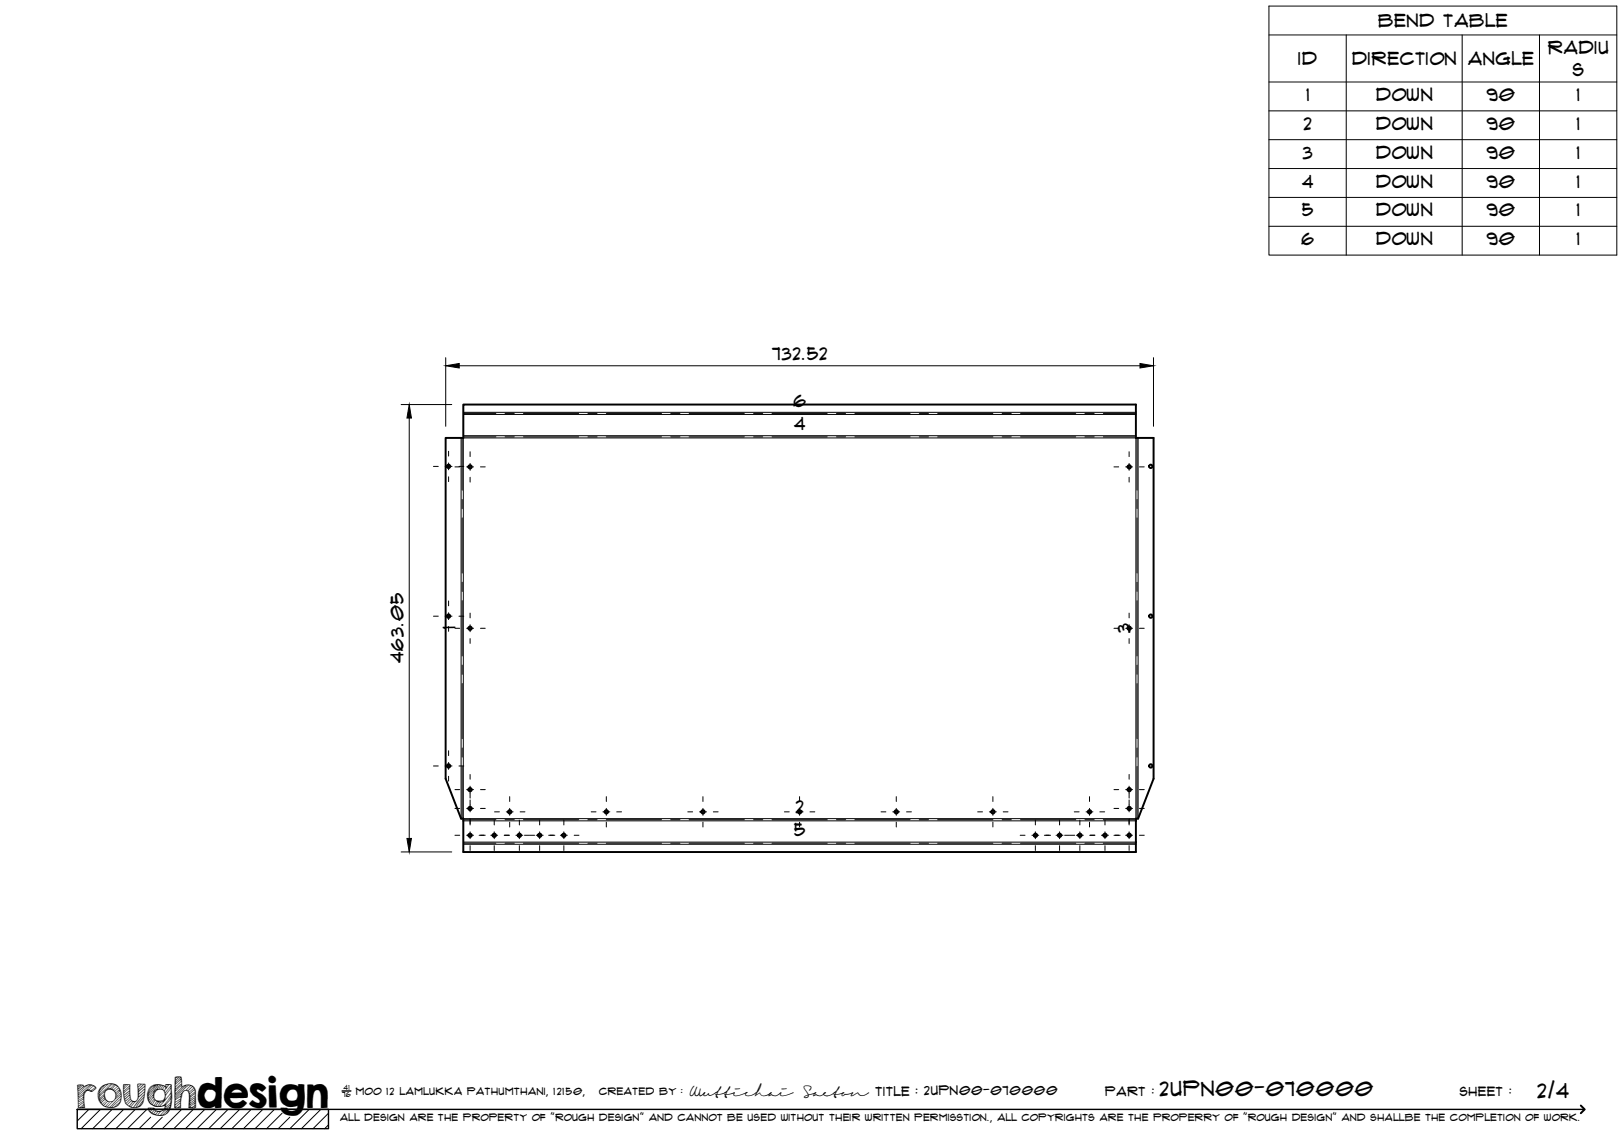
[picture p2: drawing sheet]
<svg xmlns="http://www.w3.org/2000/svg" width="420mm" height="297mm" viewBox="0 0 420 297" stroke-linecap="round" stroke-linejoin="round" font-family="sans-serif">
<!-- layer: Visible -->
<g fill="none" stroke="#000" stroke-width=".51">
<path d="M119.9 104.7h174v8.6h4.5v88.2l-4 10.3h-.5v8.7h-174v-8.7h-.6l-4-10.3v-88.2h4.6z"/>
<circle cx="116" cy="120.7" r=".43"/>
<circle cx="121.6" cy="120.8" r=".43"/>
<circle cx="292.2" cy="120.8" r=".43"/>
<circle cx="297.7" cy="120.7" r=".43"/>
<circle cx="116" cy="159.4" r=".43"/>
<circle cx="297.7" cy="159.4" r=".43"/>
<circle cx="121.6" cy="162.6" r=".43"/>
<circle cx="292.2" cy="162.6" r=".43"/>
<circle cx="116" cy="198.2" r=".43"/>
<circle cx="297.7" cy="198.2" r=".43"/>
<circle cx="121.6" cy="216.1" r=".43"/>
<circle cx="121.6" cy="204.3" r=".43"/>
<circle cx="121.6" cy="209.2" r=".43"/>
<circle cx="127.9" cy="216.1" r=".43"/>
<circle cx="131.9" cy="210.1" r=".43"/>
<circle cx="134.4" cy="216.1" r=".43"/>
<circle cx="139.6" cy="216.1" r=".43"/>
<circle cx="145.9" cy="216.1" r=".43"/>
<circle cx="156.9" cy="210.1" r=".43"/>
<circle cx="181.9" cy="210.1" r=".43"/>
<circle cx="206.9" cy="210.1" r=".43"/>
<circle cx="231.9" cy="210.1" r=".43"/>
<circle cx="256.9" cy="210.1" r=".43"/>
<circle cx="267.9" cy="216.1" r=".43"/>
<circle cx="274.1" cy="216.1" r=".43"/>
<circle cx="279.4" cy="216.1" r=".43"/>
<circle cx="281.9" cy="210.1" r=".43"/>
<circle cx="285.9" cy="216.1" r=".43"/>
<circle cx="292.2" cy="216.1" r=".43"/>
<circle cx="292.2" cy="209.2" r=".43"/>
<circle cx="292.2" cy="204.3" r=".43"/>
</g>
<!-- layer: Bend Center -->
<g fill="none" stroke="#000" stroke-width=".26">
<path d="M119.6 113.3v13.5M119.9 113h8.4M119.9 107h8.4M130.7 113h2.4M130.7 107h2.4M135.4 113h14.3M135.4 107h14.3M152.1 113h2.4M152.1 107h2.4M156.9 113h14.3M156.9 107h14.3M173.5 113h2.4"/>
<path d="M173.5 107h2.4M178.3 113h14.3M178.3 107h14.3M195 113h2.3M195 107h2.3M199.7 113h14.3M199.7 107h14.3M216.4 113h2.4M216.4 107h2.4M221.2 113h14.3M221.2 107h14.3M237.8 113h2.4"/>
<path d="M237.8 107h2.4M242.6 113h14.3M242.6 107h14.3M259.3 113h2.3M259.3 107h2.3M264 113h14.3M264 107h14.3M280.7 113h2.4M280.7 107h2.4M285.5 113h8.4M285.5 107h8.4M294.2 113.3v13.5"/>
<path d="M119.6 129.2v2.4M119.6 134v14.3M294.2 129.2v2.4M294.2 134v14.3M119.6 150.7v2.3M119.6 155.4v14.3M294.2 150.7v2.3M294.2 155.4v14.3M119.6 172.1v2.4M119.6 176.9v14.2M294.2 172.1v2.4M294.2 176.9v14.2"/>
<path d="M119.6 193.5v2.4M119.6 198.3v13.5M294.2 193.5v2.4M294.2 198.3v13.5M119.9 218.2h8.4M119.9 212.1h8.4M130.7 218.2h2.4M130.7 212.1h2.4M135.4 218.2h14.3M135.4 212.1h14.3M152.1 218.2h2.4M152.1 212.1h2.4"/>
<path d="M156.9 218.2h14.3M156.9 212.1h14.3M173.5 218.2h2.4M173.5 212.1h2.4M178.3 218.2h14.3M178.3 212.1h14.3M195 218.2h2.3M195 212.1h2.3M199.7 218.2h14.3M199.7 212.1h14.3M216.4 218.2h2.4M216.4 212.1h2.4"/>
<path d="M221.2 218.2h14.3M221.2 212.1h14.3M237.8 218.2h2.4M237.8 212.1h2.4M242.6 218.2h14.3M242.6 212.1h14.3M259.3 218.2h2.3M259.3 212.1h2.3M264 218.2h14.3M264 212.1h14.3M280.7 218.2h2.4M280.7 212.1h2.4"/>
<path d="M285.5 218.2h8.4M285.5 212.1h8.4"/>
</g>
<!-- layer: Visible Narrow -->
<path d="M119.3 113.3v98.5M119.9 113.3h174v98.5h-174zM119.9 106.7h174M119.9 107.2h174M119.9 112.7h174M294.4 113.3v98.5M119.9 212.4h174M119.9 217.9h174M119.9 218.4h174" fill="none" stroke="#000" stroke-width=".26"/>
<!-- layer: TitleBlock -->
<path d="M20 287h65v5h-65zM20 287h390M88.5 282.3h2.3" fill="none" stroke="#000" stroke-width=".36"/>
<path d="M409 286.1l1 .9-1 1" fill="none" stroke="#000" stroke-width=".51"/>
<g fill="none" stroke="#000" stroke-width=".26">
<path d="M23 287l-3 3.1M26 287l-5 5M29 287l-5 5M32 287l-5 5M35 287l-5 5M38 287l-5 5M39 289.1l-3 2.9M42 289.1l-3 2.9M47 287l-5 5M50 287l-5 5M53 287l-5 5M56 287l-5 5"/>
<path d="M59 287l-5 5M62 287l-5 5M65 287l-5 5M68 287l-5 5M71 287l-5 5M73 288l-4 4M75 289.1l-3 2.9M80 287l-5 5M83 287l-5 5M85 288l-4 4M85 291l-1 1"/>
</g>
<!-- layer: Smart Centers -->
<g fill="none" stroke="#000" stroke-width=".26">
<path d="M116.1 116.8v1.2M116.1 119.8v1.8M121.6 116.9v1.2M121.6 119.9v1.8M292.1 116.9v1.2M292.1 119.9v1.8M112.1 120.7h1.3M115.2 120.7h1.7M116.1 123.4v1.2M117.7 120.8h1.2M118.7 120.7h1.3M120.7 120.8h1.8"/>
<path d="M121.6 123.5v1.2M124.3 120.8h1.2M288.2 120.8h1.2M291.2 120.8h1.8M292.1 123.5v1.2M294.8 120.8h1.2M112.1 159.4h1.3M115.2 159.4h1.7M116.1 155.5v1.2M116.1 158.5v1.8M118.7 159.4h1.3M121.6 158.6v1.3"/>
<path d="M292.1 158.6v1.3M116.1 162.1v1.3M117.7 162.6h1.2M120.7 162.6h1.8M121.6 161.7v1.8M121.6 165.2v1.3M124.3 162.6h1.2M288.2 162.6h1.2M291.2 162.6h1.8M292.1 161.7v1.8M292.1 165.2v1.3M294.8 162.6h1.2"/>
<path d="M112.1 198.2h1.3M115.2 198.2h1.7M116.1 194.3v1.2M116.1 197.3v1.8M118.7 198.2h1.3M116.1 200.9v1.2M117.7 216.1h1.2M117.7 204.3h1.2M117.7 209.2h1.2M120.7 216.1h1.8M120.7 204.3h1.8M120.7 209.2h1.8"/>
<path d="M121.6 200.4v1.2M121.6 203.4v3.1M121.6 207v3.1M121.6 211.9v1.6M121.6 215.2v1.8M121.6 218.8v1.3M124 216.1h1.5M124.3 204.3h1.2M124.3 209.2h1.2M127 216.1h1.8M127.9 212.2v1.3M127.9 215.2v1.8"/>
<path d="M127.9 218.8v1.3M128 210.1h1.2M130.5 216.1h1.3M131 210.1h1.8M131.9 206.1v1.3M131.9 209.2v1.8M131.9 212.7v1.3M133.5 216.1h1.8M134.4 212.2v1.3M134.4 215.2v1.8M134.4 218.8v1.3M134.6 210.1h1.2"/>
<path d="M135.7 216.1h1.2M137.1 216.1h1.2M138.7 216.1h1.8M139.6 212.2v1.3M139.6 215.2v1.8M139.6 218.8v1.3M141.9 216.1h1.7M145 216.1h1.8M145.9 212.2v1.3M145.9 215.2v1.8M145.9 218.8v1.3M148.5 216.1h1.3"/>
<path d="M153 210.1h1.2M156 210.1h1.8M156.9 206.1v1.3M156.9 209.2v1.8M156.9 212.7v1.3M159.6 210.1h1.2M177.9 210.1h1.3M181 210.1h1.8M181.9 206.1v1.3M181.9 209.2v1.8M181.9 212.7v1.3M184.6 210.1h1.2"/>
<path d="M202.9 210.1h1.3M206 210.1h1.8M206.9 206.1v1.3M206.9 209.2v1.8M206.9 212.7v1.3M209.5 210.1h1.3M227.9 210.1h1.3M231 210.1h1.8M231.9 206.1v1.3M231.9 209.2v1.8M231.9 212.7v1.3M234.5 210.1h1.3"/>
<path d="M252.9 210.1h1.3M256 210.1h1.8M256.9 206.1v1.3M256.9 209.2v1.8M256.9 212.7v1.3M259.5 210.1h1.3M263.9 216.1h1.3M267 216.1h1.8M267.9 212.2v1.3M267.9 215.2v1.8M267.9 218.8v1.3M270.2 216.1h1.6"/>
<path d="M273.2 216.1h1.8M274.1 212.2v1.3M274.1 215.2v1.8M274.1 218.8v1.3M275.4 216.1h1.3M276.8 216.1h1.2M277.9 210.1h1.3M278.5 216.1h1.8M279.4 212.2v1.3M279.4 215.2v1.8M279.4 218.8v1.3M281 210.1h1.8"/>
<path d="M281.9 206.1v1.3M281.9 209.2v1.8M281.9 212.7v1.3M281.9 216.1h1.4M284.5 210.1h1.3M285 216.1h1.8M285.9 212.2v1.3M285.9 215.2v1.8M285.9 218.8v1.3M288.2 216.1h1.6M288.2 204.3h1.2M288.2 209.2h1.2"/>
<path d="M291.2 216.1h1.8M291.2 204.3h1.8M291.2 209.2h1.8M292.1 200.4v1.2M292.1 203.4v3.1M292.1 207v3.1M292.1 211.9v1.6M292.1 215.2v1.8M292.1 218.8v1.3M294.8 216.1h1.2M294.8 204.3h1.2M294.8 209.2h1.2"/>
</g>
<!-- layer: Bend Tables -->
<path d="M328.3 1.6h90v64.4h-90zM328.3 9h90M348.3 9v57M378.3 9v57M398.3 9v57M328.3 21.2h90M328.3 28.7h90M328.3 36.1h90M328.3 43.6h90M328.3 51.1h90M328.3 58.6h90" fill="none" stroke="#000" stroke-width=".26"/>
<!-- layer: FD_Dimensions -->
<path d="M115.3 92.5v17.8M118.8 94.6h176.1M298.4 92.5v17.8M103.8 104.7h13.1M105.9 108.2v108.7M103.8 220.4h13.1" fill="none" stroke="#000" stroke-width=".26"/>
<path d="M115.3 94.6l3.5-.5v1.1zM294.9 94.1l3.5 .5-3.5 .6zM105.9 104.7l.5 3.5h-1.1zM105.3 216.9h1.1l-.5 3.5z" fill="#000" stroke="#000" stroke-width=".26"/>
<text font-size="9.7" x="19.9" y="286.8">roughdesign</text>
<g font-size="5.3">
<text x="300.1" y="283.6">2UPN00-070000</text>
<text x="397.8" y="284">2/4</text>
</g>
<g font-size="4.6">
<text x="356.6" y="7">Bend Table</text>
<text x="335.9" y="16.9">ID</text>
<text x="349.8" y="16.8">Direction</text>
<text x="379.8" y="16.9">Angle</text>
<text x="400.5" y="13.9">Radiu</text>
<text x="406.9" y="19.8">s</text>
<text x="338" y="26.1">1</text>
<text x="356" y="26.1">Down</text>
<text x="384.6" y="26.1">90</text>
<text x="408" y="26.1">1</text>
<text x="337.3" y="33.6">2</text>
<text x="356" y="33.6">Down</text>
<text x="384.6" y="33.6">90</text>
<text x="408" y="33.6">1</text>
<text x="337.1" y="41">3</text>
<text x="356" y="41.1">Down</text>
<text x="384.6" y="41">90</text>
<text x="408" y="41">1</text>
<text x="336.9" y="48.5">4</text>
<text x="356" y="48.5">Down</text>
<text x="384.6" y="48.5">90</text>
<text x="408" y="48.5">1</text>
<text x="336.9" y="56">5</text>
<text x="356" y="56">Down</text>
<text x="384.6" y="56">90</text>
<text x="408" y="56">1</text>
<text x="336.7" y="63.4">6</text>
<text x="356" y="63.5">Down</text>
<text x="384.6" y="63.4">90</text>
<text x="408" y="63.4">1</text>
<text x="199.7" y="93.1">732.52</text>
<text x="205.3" y="105.2">6</text>
<text x="205.4" y="111.3">4</text>
<text x="117.9" y="162.9" transform="rotate(-90 117.9 162.9)">1</text>
<text x="292.4" y="163.8" transform="rotate(-90 292.4 163.8)">3</text>
<text x="104.4" y="171.6" transform="rotate(-90 104.4 171.6)">463.05</text>
<text x="205.9" y="210.3">2</text>
<text x="205.4" y="216.4">5</text>
</g>
<g font-size="3.4">
<text x="178.3" y="283.5">Wuttichai</text>
<text x="208.1" y="283.5">Saeton title : 2UPN00-070000</text>
</g>
<g font-size="3.3">
<text x="286" y="283.5">Part :</text>
<text x="377.7" y="283.5">sheet :</text>
</g>
<g font-size="2.7">
<text x="92.1" y="283.3">moo 12 Lamlukka pathumthani, 12150,</text>
<text x="155" y="283.3">created by :</text>
</g>
<text font-size="2.6" x="88" y="290.1">all design are the property of &quot;rough design&quot; and cannot be used without their written permisstion., all copyrights are the properry of &quot;rough design&quot; and shallbe the completion of work.</text>
<g font-size="1.9">
<text x="88.5" y="283.9">76</text>
<text x="88.9" y="282.1">41</text>
</g>
</svg>
